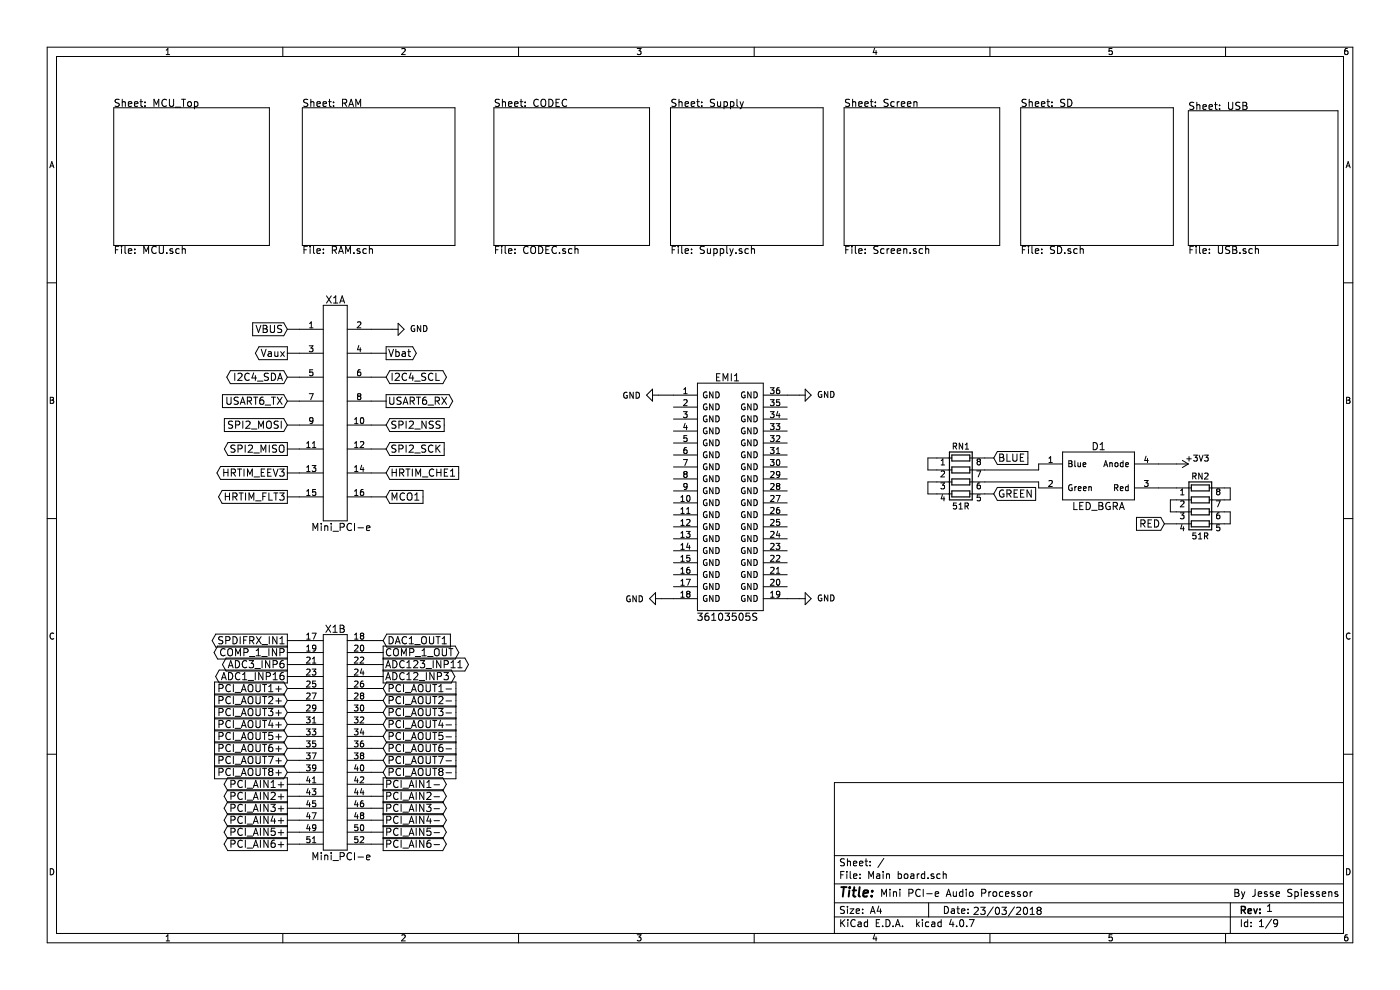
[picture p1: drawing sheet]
EESchema Schematic File Version 2
LIBS:power
LIBS:device
LIBS:switches
LIBS:relays
LIBS:motors
LIBS:transistors
LIBS:conn
LIBS:linear
LIBS:regul
LIBS:74xx
LIBS:cmos4000
LIBS:adc-dac
LIBS:memory
LIBS:xilinx
LIBS:microcontrollers
LIBS:dsp
LIBS:microchip
LIBS:analog_switches
LIBS:motorola
LIBS:texas
LIBS:intel
LIBS:audio
LIBS:interface
LIBS:digital-audio
LIBS:philips
LIBS:display
LIBS:cypress
LIBS:siliconi
LIBS:opto
LIBS:atmel
LIBS:contrib
LIBS:valves
LIBS:STM32
LIBS:SDRAM
LIBS:CODEC
LIBS:TVS_ARRAY
LIBS:BUCK
LIBS:LDO
LIBS:BOOST
LIBS:CONNECTOR
LIBS:POWER_SW
LIBS:EMI_GASKET
LIBS:LED
LIBS:Main board-cache
EELAYER 25 0
EELAYER END
$Descr A4 11693 8268
encoding utf-8
Sheet 1 9
Title ""
Date ""
Rev ""
Comp ""
Comment1 ""
Comment2 ""
Comment3 ""
Comment4 ""
$EndDescr
$Sheet
S 950  900  1300 1150
U 5AA8D7F6
F0 "MCU_Top" 60
F1 "MCU.sch" 60
$EndSheet
$Sheet
S 2525 900  1275 1150
U 5AB077F7
F0 "RAM" 60
F1 "RAM.sch" 60
$EndSheet
$Sheet
S 4125 900  1300 1150
U 5AB6C96B
F0 "CODEC" 60
F1 "CODEC.sch" 60
$EndSheet
$Sheet
S 5600 900  1275 1150
U 5AB94A77
F0 "Supply" 60
F1 "Supply.sch" 60
$EndSheet
$Sheet
S 7050 900  1300 1150
U 5AB94C78
F0 "Screen" 60
F1 "Screen.sch" 60
$EndSheet
$Sheet
S 8525 900  1275 1150
U 5ABCB82D
F0 "SD" 60
F1 "SD.sch" 60
$EndSheet
$Sheet
S 9925 925  1250 1125
U 5ABD5B5A
F0 "USB" 60
F1 "USB.sch" 60
$EndSheet
$Comp
L Mini_PCI-e X1
U 1 1
P 2800 3450
F 0 "X1" H 2800 4400 60  0000 C CNN
F 1 "Mini_PCI-e" H 2850 2500 60  0000 C CNN
F 2 "" H 2700 2950 60  0001 C CNN
F 3 "" H 2700 2950 60  0001 C CNN
	1    2800 3450
	1    0    0    -1  
$EndComp
$Comp
L Mini_PCI-e X1
U 2 1
P 2800 6200
F 0 "X1" H 2800 7150 60  0000 C CNN
F 1 "Mini_PCI-e" H 2850 5250 60  0000 C CNN
F 2 "" H 2700 5700 60  0001 C CNN
F 3 "" H 2700 5700 60  0001 C CNN
	2    2800 6200
	1    0    0    -1  
$EndComp
Text GLabel 2400 2750 0    60   Input ~ 0
VBUS
Wire Wire Line
	2400 2750 2500 2750
Text GLabel 2400 2950 0    60   Output ~ 0
Vaux
Wire Wire Line
	2500 2950 2400 2950
Text GLabel 2400 3150 0    60   BiDi ~ 0
I2C4_SDA
Text GLabel 2400 3350 0    60   Input ~ 0
USART6_TX
Text GLabel 2400 3550 0    60   Input ~ 0
SPI2_MOSI
Text GLabel 2400 3750 0    60   Output ~ 0
SPI2_MISO
Text GLabel 2400 3950 0    60   Output ~ 0
HRTIM_EEV3
$Comp
L GND #PWR1
U 1 1
P 3275 2750
F 0 "#PWR1" H 3275 2500 50  0001 C CNN
F 1 "GND" V 3275 2525 50  0000 C CNN
F 2 "" H 3275 2750 50  0001 C CNN
F 3 "" H 3275 2750 50  0001 C CNN
	1    3275 2750
	0    -1   -1   0   
$EndComp
Wire Wire Line
	3100 2750 3275 2750
Text GLabel 3225 2950 2    60   Output ~ 0
Vbat
Wire Wire Line
	3100 2950 3225 2950
Text GLabel 3225 3150 2    60   BiDi ~ 0
I2C4_SCL
Text GLabel 3225 3350 2    60   Output ~ 0
USART6_RX
Text GLabel 3225 3550 2    60   Input ~ 0
SPI2_NSS
Text GLabel 3225 3750 2    60   Input ~ 0
SPI2_SCK
Text GLabel 3225 3950 2    60   Input ~ 0
HRTIM_CHE1
Text GLabel 3225 4150 2    60   Input ~ 0
MCO1
Wire Wire Line
	2400 3150 2500 3150
Wire Wire Line
	2400 3350 2500 3350
Wire Wire Line
	2400 3550 2500 3550
Wire Wire Line
	2400 3750 2500 3750
Wire Wire Line
	2400 3950 2500 3950
Wire Wire Line
	3100 4150 3225 4150
Wire Wire Line
	3100 3950 3225 3950
Wire Wire Line
	3100 3750 3225 3750
Wire Wire Line
	3100 3550 3225 3550
Wire Wire Line
	3100 3350 3225 3350
Wire Wire Line
	3100 3150 3225 3150
Text GLabel 3200 5450 2    60   Output ~ 0
COMP_1_OUT
Text GLabel 2400 5450 0    60   Output ~ 0
COMP_1_INP
Text GLabel 2400 5350 0    60   Output ~ 0
SPDIFRX_IN1
Text GLabel 3200 5350 2    60   Input ~ 0
DAC1_OUT1
Text GLabel 2400 5550 0    60   Output ~ 0
ADC3_INP6
Text GLabel 2400 5650 0    60   Output ~ 0
ADC1_INP16
Text GLabel 3200 5550 2    60   Output ~ 0
ADC123_INP11
Text GLabel 3200 5650 2    60   Output ~ 0
ADC12_INP3
Text GLabel 2400 6550 0    60   Output ~ 0
PCI_AIN1+
Text GLabel 2400 6650 0    60   Output ~ 0
PCI_AIN2+
Text GLabel 2400 6750 0    60   Output ~ 0
PCI_AIN3+
Text GLabel 2400 6850 0    60   Output ~ 0
PCI_AIN4+
Text GLabel 2400 6950 0    60   Output ~ 0
PCI_AIN5+
Text GLabel 2400 7050 0    60   Output ~ 0
PCI_AIN6+
Text GLabel 2400 5750 0    60   Input ~ 0
PCI_AOUT1+
Text GLabel 2400 5850 0    60   Input ~ 0
PCI_AOUT2+
Text GLabel 2400 5950 0    60   Input ~ 0
PCI_AOUT3+
Text GLabel 2400 6050 0    60   Input ~ 0
PCI_AOUT4+
Text GLabel 2400 6150 0    60   Input ~ 0
PCI_AOUT5+
Text GLabel 2400 6250 0    60   Input ~ 0
PCI_AOUT6+
Text GLabel 2400 6350 0    60   Input ~ 0
PCI_AOUT7+
Text GLabel 2400 6450 0    60   Input ~ 0
PCI_AOUT8+
Text GLabel 3200 6550 2    60   Output ~ 0
PCI_AIN1-
Text GLabel 3200 6650 2    60   Output ~ 0
PCI_AIN2-
Text GLabel 3200 6750 2    60   Output ~ 0
PCI_AIN3-
Text GLabel 3200 6850 2    60   Output ~ 0
PCI_AIN4-
Text GLabel 3200 6950 2    60   Output ~ 0
PCI_AIN5-
Text GLabel 3200 7050 2    60   Output ~ 0
PCI_AIN6-
Text GLabel 3200 5750 2    60   Input ~ 0
PCI_AOUT1-
Text GLabel 3200 5850 2    60   Input ~ 0
PCI_AOUT2-
Text GLabel 3200 5950 2    60   Input ~ 0
PCI_AOUT3-
Text GLabel 3200 6050 2    60   Input ~ 0
PCI_AOUT4-
Text GLabel 3200 6150 2    60   Input ~ 0
PCI_AOUT5-
Text GLabel 3200 6250 2    60   Input ~ 0
PCI_AOUT6-
Text GLabel 3200 6350 2    60   Input ~ 0
PCI_AOUT7-
Text GLabel 3200 6450 2    60   Input ~ 0
PCI_AOUT8-
Wire Wire Line
	2400 5350 2500 5350
Wire Wire Line
	2400 5450 2500 5450
Wire Wire Line
	2400 5550 2500 5550
Wire Wire Line
	2400 5650 2500 5650
Wire Wire Line
	2400 5750 2500 5750
Wire Wire Line
	2400 5850 2500 5850
Wire Wire Line
	2400 5950 2500 5950
Wire Wire Line
	2400 6050 2500 6050
Wire Wire Line
	2400 6150 2500 6150
Wire Wire Line
	2400 6250 2500 6250
Wire Wire Line
	2400 6350 2500 6350
Wire Wire Line
	2400 6450 2500 6450
Wire Wire Line
	2400 6550 2500 6550
Wire Wire Line
	2400 6650 2500 6650
Wire Wire Line
	2400 6750 2500 6750
Wire Wire Line
	2400 6850 2500 6850
Wire Wire Line
	2400 6950 2500 6950
Wire Wire Line
	2400 7050 2500 7050
Wire Wire Line
	3100 7050 3200 7050
Wire Wire Line
	3100 6950 3200 6950
Wire Wire Line
	3100 6850 3200 6850
Wire Wire Line
	3100 6750 3200 6750
Wire Wire Line
	3100 6650 3200 6650
Wire Wire Line
	3100 6550 3200 6550
Wire Wire Line
	3100 6450 3200 6450
Wire Wire Line
	3100 6350 3200 6350
Wire Wire Line
	3100 6250 3200 6250
Wire Wire Line
	3100 6150 3200 6150
Wire Wire Line
	3100 6050 3200 6050
Wire Wire Line
	3100 5950 3200 5950
Wire Wire Line
	3100 5850 3200 5850
Wire Wire Line
	3100 5750 3200 5750
Wire Wire Line
	3100 5650 3200 5650
Wire Wire Line
	3100 5550 3200 5550
Wire Wire Line
	3100 5450 3200 5450
Wire Wire Line
	3100 5350 3200 5350
$Comp
L 36103505S EMI1
U 1 1
P 6075 4150
F 0 "EMI1" H 6075 5150 60  0000 C CNN
F 1 "36103505S" H 6075 3150 60  0000 C CNN
F 2 "" H 5575 3950 60  0001 C CNN
F 3 "" H 5575 3950 60  0001 C CNN
	1    6075 4150
	1    0    0    -1  
$EndComp
$Comp
L GND #PWR2
U 1 1
P 5500 3300
F 0 "#PWR2" H 5500 3050 50  0001 C CNN
F 1 "GND" V 5500 3075 50  0000 C CNN
F 2 "" H 5500 3300 50  0001 C CNN
F 3 "" H 5500 3300 50  0001 C CNN
	1    5500 3300
	0    1    1    0   
$EndComp
Wire Wire Line
	5500 3300 5625 3300
$Comp
L GND #PWR3
U 1 1
P 5525 5000
F 0 "#PWR3" H 5525 4750 50  0001 C CNN
F 1 "GND" V 5525 4775 50  0000 C CNN
F 2 "" H 5525 5000 50  0001 C CNN
F 3 "" H 5525 5000 50  0001 C CNN
	1    5525 5000
	0    1    1    0   
$EndComp
$Comp
L GND #PWR5
U 1 1
P 6675 5000
F 0 "#PWR5" H 6675 4750 50  0001 C CNN
F 1 "GND" V 6675 4775 50  0000 C CNN
F 2 "" H 6675 5000 50  0001 C CNN
F 3 "" H 6675 5000 50  0001 C CNN
	1    6675 5000
	0    -1   -1   0   
$EndComp
$Comp
L GND #PWR4
U 1 1
P 6675 3300
F 0 "#PWR4" H 6675 3050 50  0001 C CNN
F 1 "GND" V 6675 3075 50  0000 C CNN
F 2 "" H 6675 3300 50  0001 C CNN
F 3 "" H 6675 3300 50  0001 C CNN
	1    6675 3300
	0    -1   -1   0   
$EndComp
Wire Wire Line
	6575 3300 6675 3300
Wire Wire Line
	6575 5000 6675 5000
Wire Wire Line
	5525 5000 5625 5000
$Comp
L LED_BGRA D1
U 1 1
P 9175 3975
F 0 "D1" H 9175 4225 60  0000 C CNN
F 1 "LED_BGRA" H 9175 3725 60  0000 C CNN
F 2 "" H 8875 3975 60  0001 C CNN
F 3 "" H 8875 3975 60  0001 C CNN
	1    9175 3975
	1    0    0    -1  
$EndComp
$Comp
L R_Pack04 RN1
U 1 1
P 8025 4025
F 0 "RN1" V 7725 4025 50  0000 C CNN
F 1 "51R" V 8225 4025 50  0000 C CNN
F 2 "" V 8300 4025 50  0001 C CNN
F 3 "" H 8025 4025 50  0001 C CNN
	1    8025 4025
	0    1    1    0   
$EndComp
Wire Wire Line
	7825 4125 7750 4125
Wire Wire Line
	7750 4125 7750 4025
Wire Wire Line
	7750 4025 7825 4025
Wire Wire Line
	7825 3925 7750 3925
Wire Wire Line
	7750 3925 7750 3825
Wire Wire Line
	7750 3825 7825 3825
Wire Wire Line
	8225 4025 8675 4025
Wire Wire Line
	8675 3925 8675 3875
Wire Wire Line
	8225 3925 8675 3925
Wire Wire Line
	8675 4025 8675 4075
Text GLabel 8300 3825 2    60   Input ~ 0
BLUE
Text GLabel 8300 4125 2    60   Input ~ 0
GREEN
Wire Wire Line
	8225 4125 8300 4125
Wire Wire Line
	8225 3825 8300 3825
$Comp
L R_Pack04 RN2
U 1 1
P 10025 4275
F 0 "RN2" V 9725 4275 50  0000 C CNN
F 1 "51R" V 10225 4275 50  0000 C CNN
F 2 "" V 10300 4275 50  0001 C CNN
F 3 "" H 10025 4275 50  0001 C CNN
	1    10025 4275
	0    1    1    0   
$EndComp
Wire Wire Line
	9675 4075 9825 4075
Wire Wire Line
	10225 4075 10275 4075
Wire Wire Line
	10275 4075 10275 4175
Wire Wire Line
	10275 4175 10225 4175
Wire Wire Line
	9825 4175 9775 4175
Wire Wire Line
	9775 4175 9775 4275
Wire Wire Line
	9775 4275 9825 4275
Wire Wire Line
	10225 4275 10275 4275
Wire Wire Line
	10275 4275 10275 4375
Wire Wire Line
	10275 4375 10225 4375
Text GLabel 9725 4375 0    60   Input ~ 0
RED
Wire Wire Line
	9725 4375 9825 4375
$Comp
L +3V3 #PWR6
U 1 1
P 9825 3875
F 0 "#PWR6" H 9825 3725 50  0001 C CNN
F 1 "+3V3" V 9775 4050 50  0000 C CNN
F 2 "" H 9825 3875 50  0001 C CNN
F 3 "" H 9825 3875 50  0001 C CNN
	1    9825 3875
	0    1    1    0   
$EndComp
Wire Wire Line
	9675 3875 9825 3875
Text GLabel 2400 4150 0    60   Output ~ 0
HRTIM_FLT3
Wire Wire Line
	2400 4150 2500 4150
Text Notes 8125 7650 0    60   ~ 0
23/03/2018
Text Notes 10575 7625 0    60   ~ 0
1
Text Notes 7350 7500 0    60   ~ 0
Mini PCI-e Audio Processor
Text Notes 10300 7500 0    60   ~ 0
By Jesse Spiessens
$EndSCHEMATC
